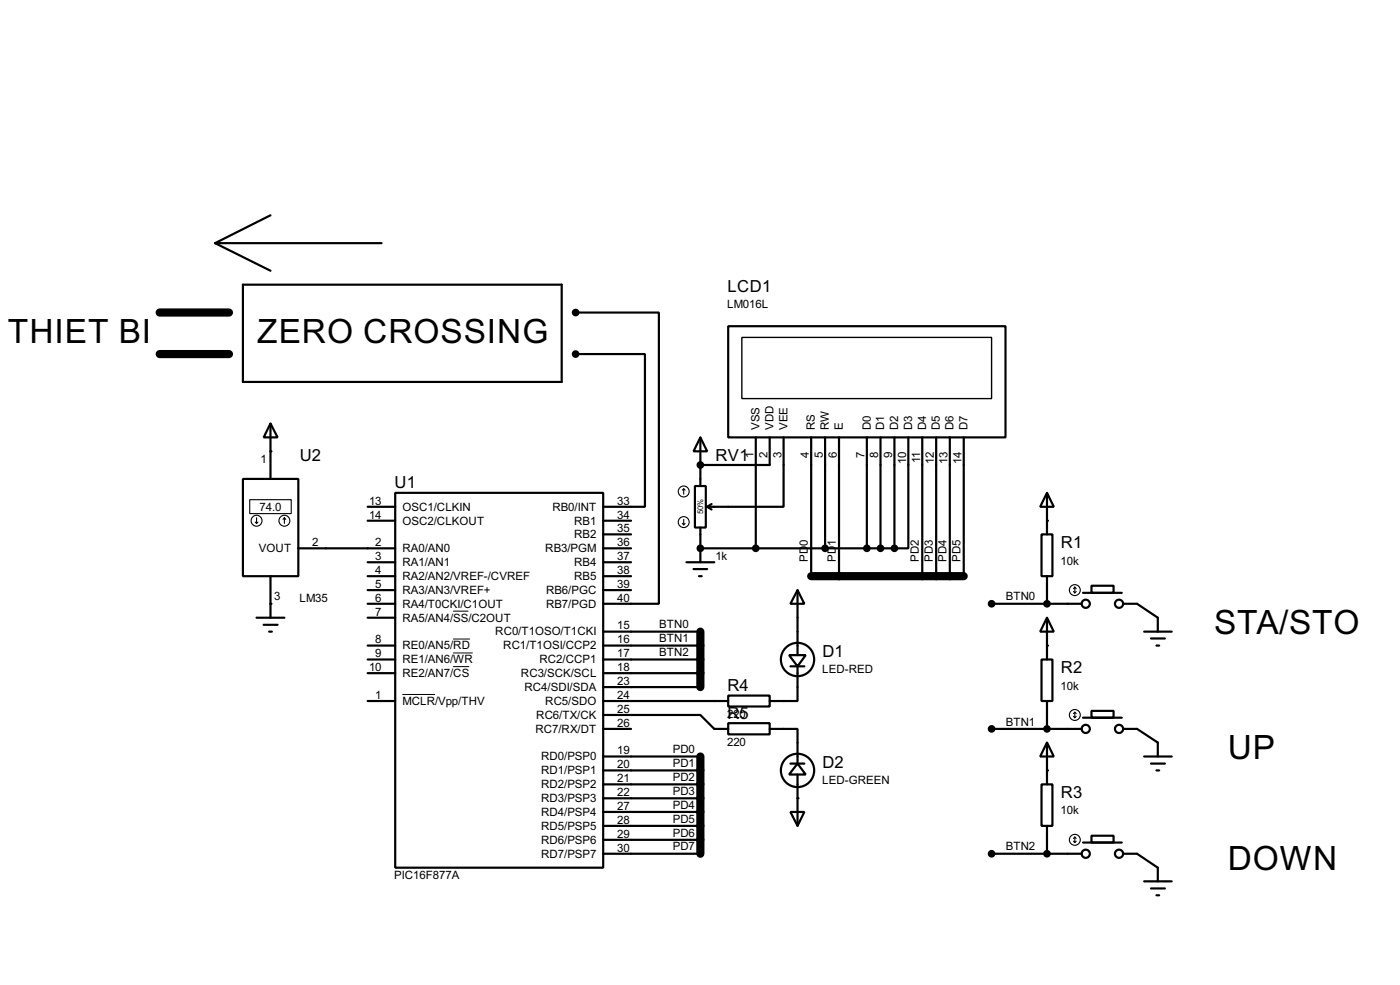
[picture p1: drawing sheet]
<svg xmlns="http://www.w3.org/2000/svg" width="256mm" height="180mm" viewBox="0 0 256 180" stroke-linecap="round" stroke-linejoin="round" font-family="sans-serif">
<path d="M29.3 57.2h12.7M29.3 64.8h12.7M128.3 115.6v10.2M148.6 105.5h28M128.3 138.5v17.8" fill="none" stroke="#000" stroke-width="1.5"/>
<g fill="none" stroke="#000" stroke-width=".4">
<path d="M49.6 39.4l-10.2 5.1M39.4 44.5h30.5M39.4 44.5l10.2 5.1M44.5 52.1h58.4v17.8h-58.4zM105.5 57.2h15.2v53.3h-10.2M133.4 59.7h50.8v20.4h-50.8zM49.6 77.5l1.3 2.6h-2.6zM49.6 77.5v10.2M105.5 64.8h12.7v28h-7.7M44.5 87.7h10.2v17.8h-10.2zM67.4 92.8h5M67.4 95.3h5"/>
<path d="M72.4 90.2h38.1v68.6h-38.1zM110.5 95.3h5.1M110.5 97.8h5.1M127.3 89h2v7.6h-2zM128.3 80.1l1.3 2.5h-2.5zM128.3 80.1v8.9M128.3 96.6v6.3M129.6 92.8l.8 .5M130.4 92.3l-.8 .5M138.5 80.1v20.3M141 80.1v5h-12.7M143.6 80.1v12.7h-14"/>
<path d="M148.6 80.1v25.4M151.2 80.1v20.3M153.7 80.1v25.4M158.8 80.1v20.3M161.3 80.1v20.3M163.9 80.1v20.3M166.4 80.1v20.3h-2.5M169 80.1v25.4M171.5 80.1v25.4M174 80.1v25.4M176.6 80.1v25.4M190.8 97.8h2v7.7h-2z"/>
<path d="M191.8 90.2l1.3 2.6h-2.5zM191.8 90.2v7.6M47 113.1h5.1M48.3 114.4h2.6M49.3 115.6h.5M49.6 105.5v7.6M54.7 100.4h17.7M67.4 110.5h5M67.4 118.2h5M67.4 102.9h5M67.4 105.5h5M67.4 113.1h5"/>
<path d="M67.4 108h5M110.5 100.4h5.1M110.5 115.6h17.8M110.5 118.2h17.8M110.5 102.9h5.1M110.5 105.5h5.1M110.5 108h5.1M125.8 102.9h5.1M127.1 104.2h2.5M128.1 105.5h.5M128.3 100.4h35.6M144.6 119.9h3l-1.5 2.1z"/>
<path d="M146.1 108l1.3 2.5h-2.6zM146.1 108v11.9M181.7 110.5h16.5M191.8 113.1l1.3 2.5h-2.5zM191.8 105.5v5M191.8 113.1v7.6M198.4 108.5h7.1M200 107.2h4v1.3h-4zM205.8 110.5h2.5l3.8 2.6v2.5M209.6 115.6h5.1M210.9 116.9h2.5M211.9 118.2h.5"/>
<path d="M67.4 123.2h5M67.4 120.7h5M67.4 128.3h5M110.5 130.9h17.8l2.6 2.5h2.5M110.5 133.4h5.1M110.5 123.2h17.8M110.5 120.7h17.8M110.5 125.8h17.8M110.5 138.5h17.8M110.5 128.3h22.9M133.4 127.3h7.6v2h-7.6zM133.4 132.4h7.6v2h-7.6z"/>
<path d="M141 133.4h5.1v6.4M144.8 139.8h2.6M144.8 122h2.6M146.1 139.8l1.5 2h-3zM146.1 122v6.3h-5.1M181.7 133.4h16.5M190.8 120.7h2v7.6h-2zM191.8 135.9l1.3 2.6h-2.5zM191.8 128.3v5.1M191.8 135.9v7.7M198.4 131.4h7.1M200 130.1h4v1.3h-4z"/>
<path d="M205.8 133.4h2.5l3.8 2.5v2.6M209.6 138.5h5.1M210.9 139.8h2.5M110.5 156.3h17.8M110.5 141h17.8M110.5 143.6h17.8M110.5 146.1h17.8M110.5 148.6h17.8M110.5 151.2h17.8M110.5 153.7h17.8M144.8 148.6h2.6l-1.3 2.6zM146.1 141.8v9.4"/>
<path d="M181.7 156.3h16.5M190.8 143.6h2v7.6h-2zM191.8 151.2v5.1M198.4 154.2h7.1M200 153h4v1.2h-4zM205.8 156.3h2.5l3.8 2.5v2.5M211.9 141h.5M209.6 161.3h5.1M210.9 162.6h2.5M211.9 163.9h.5"/>
<circle cx="198.9" cy="110.5" r=".75"/>
<circle cx="205" cy="110.5" r=".75"/>
<circle cx="146.1" cy="120.7" r="3.1"/>
<circle cx="198.9" cy="133.4" r=".75"/>
<circle cx="205" cy="133.4" r=".75"/>
<circle cx="146.1" cy="141" r="3.1"/>
<circle cx="198.9" cy="156.3" r=".75"/>
<circle cx="205" cy="156.3" r=".75"/>
</g>
<g fill="#000">
<circle cx="49.6" cy="82.6" r=".2"/>
<circle cx="128.3" cy="85.1" r=".2"/>
<circle cx="191.8" cy="95.3" r=".2"/>
<circle cx="49.6" cy="110.5" r=".2"/>
<circle cx="128.3" cy="100.4" r=".2"/>
<circle cx="191.8" cy="118.2" r=".2"/>
<circle cx="146.1" cy="146.1" r=".2"/>
<circle cx="191.8" cy="141" r=".2"/>
</g>
<path d="M83 111.9h2.8M83 117h3.1M83 119.5h3.6M73.7 127.1h6M83 122h3" fill="none" stroke="#000" stroke-width=".18"/>
<path d="M135.9 61.8h45.8v11.2h-45.8z" fill="none" stroke="#000" stroke-width=".25"/>
<g fill="none" stroke="#000" stroke-width=".2">
<path d="M45.8 91.5h7.6v2.5h-7.6zM46.8 95.6l.2 .2M47 94.8v1M47.3 95.6l-.3 .2M52.1 94.8l-.2 .3M52.1 94.8l.3 .3M52.1 94.8v1M125 95.8l.3 .3M125.3 89.5l-.3 .2M125.3 89.5l.2 .2M125.3 89.5v1M125.3 95.1v1"/>
<path d="M125.5 95.8l-.2 .3M196.7 108.3l.2 .2M196.9 107.5v1M196.9 107.5l.3 .3M196.9 107.5l-.2 .3M197.2 108.3l-.3 .2M196.7 131.1l.2 .3M196.9 130.4v1M196.9 130.4l.3 .2M196.9 130.4l-.2 .2M197.2 131.1l-.3 .3M196.7 154l.2 .2"/>
<path d="M196.9 153.2v1M196.9 153.2l.3 .3M196.9 153.2l-.2 .3M197.2 154l-.3 .2"/>
<circle cx="47" cy="95.3" r="1"/>
<circle cx="52.1" cy="95.3" r="1"/>
<circle cx="125.2" cy="90" r="1"/>
<circle cx="125.2" cy="95.6" r="1"/>
<circle cx="196.9" cy="108" r="1"/>
<circle cx="196.9" cy="130.9" r="1"/>
<circle cx="196.9" cy="153.7" r="1"/>
</g>
<g fill="#000" stroke="#000" stroke-width=".4">
<circle cx="105.4" cy="57.2" r=".5"/>
<circle cx="105.4" cy="64.8" r=".5"/>
<circle cx="128.3" cy="85.1" r=".5"/>
<circle cx="128.3" cy="100.4" r=".5"/>
<circle cx="138.4" cy="100.4" r=".5"/>
<circle cx="151.1" cy="100.4" r=".5"/>
<circle cx="158.8" cy="100.4" r=".5"/>
<circle cx="161.3" cy="100.4" r=".5"/>
<circle cx="163.8" cy="100.4" r=".5"/>
<circle cx="181.6" cy="110.5" r=".5"/>
<circle cx="191.8" cy="110.5" r=".5"/>
<circle cx="181.6" cy="133.4" r=".5"/>
<circle cx="191.8" cy="133.4" r=".5"/>
<circle cx="181.6" cy="156.3" r=".5"/>
<circle cx="191.8" cy="156.3" r=".5"/>
</g>
<g font-size="6.9">
<text x="1.4" y="62.7">THIET BI</text>
<text x="47.1" y="62.7">ZERO CROSSING</text>
<text x="222.4" y="116">STA/STO</text>
<text x="224.9" y="138.9">UP</text>
<text x="224.9" y="159.2">DOWN</text>
</g>
<g font-size="3.4">
<text x="133.3" y="53.4">LCD1</text>
<text x="54.9" y="84.3">U2</text>
<text x="72.3" y="89.4">U1</text>
<text x="131.1" y="84.3">RV1</text>
<text x="194.4" y="100.4">R1</text>
<text x="150.7" y="120.2">D1</text>
<text x="194.4" y="123.3">R2</text>
<text x="133.3" y="126.5">R4</text>
<text x="133.3" y="131.6">R5</text>
<text x="150.7" y="140.5">D2</text>
<text x="194.4" y="146.1">R3</text>
</g>
<g font-size="2.4">
<text x="133.2" y="56.4">LM016L</text>
<text x="138.1" y="83.8" transform="rotate(-90 138.1 83.8)">1</text>
<text x="139.2" y="78.7" transform="rotate(-90 139.2 78.7)">VSS</text>
<text x="140.6" y="83.7" transform="rotate(-90 140.6 83.7)">2</text>
<text x="141.7" y="78.7" transform="rotate(-90 141.7 78.7)">VDD</text>
<text x="143.2" y="83.8" transform="rotate(-90 143.2 83.8)">3</text>
<text x="144.3" y="78.7" transform="rotate(-90 144.3 78.7)">VEE</text>
<text x="148.2" y="83.8" transform="rotate(-90 148.2 83.8)">4</text>
<text x="149.3" y="78.7" transform="rotate(-90 149.3 78.7)">RS</text>
<text x="150.8" y="83.8" transform="rotate(-90 150.8 83.8)">5</text>
<text x="151.9" y="78.7" transform="rotate(-90 151.9 78.7)">RW</text>
<text x="153.3" y="83.7" transform="rotate(-90 153.3 83.7)">6</text>
<text x="154.4" y="78.7" transform="rotate(-90 154.4 78.7)">E</text>
<text x="158.4" y="83.8" transform="rotate(-90 158.4 83.8)">7</text>
<text x="159.5" y="78.7" transform="rotate(-90 159.5 78.7)">D0</text>
<text x="160.9" y="83.8" transform="rotate(-90 160.9 83.8)">8</text>
<text x="162" y="78.7" transform="rotate(-90 162 78.7)">D1</text>
<text x="163.5" y="83.8" transform="rotate(-90 163.5 83.8)">9</text>
<text x="164.6" y="78.7" transform="rotate(-90 164.6 78.7)">D2</text>
<text x="167.1" y="78.7" transform="rotate(-90 167.1 78.7)">D3</text>
<text x="169.7" y="78.7" transform="rotate(-90 169.7 78.7)">D4</text>
<text x="172.2" y="78.7" transform="rotate(-90 172.2 78.7)">D5</text>
<text x="174.7" y="78.7" transform="rotate(-90 174.7 78.7)">D6</text>
<text x="177.3" y="78.7" transform="rotate(-90 177.3 78.7)">D7</text>
<text x="47.8" y="84.7">1</text>
<text x="166" y="84.9" transform="rotate(-90 166 84.9)">10</text>
<text x="168.6" y="84.8" transform="rotate(-90 168.6 84.8)">11</text>
<text x="171.1" y="84.9" transform="rotate(-90 171.1 84.9)">12</text>
<text x="173.6" y="84.9" transform="rotate(-90 173.6 84.9)">13</text>
<text x="176.2" y="84.9" transform="rotate(-90 176.2 84.9)">14</text>
<text x="47.6" y="93.5">74.0</text>
<text x="67.6" y="92.4">13</text>
<text x="67.6" y="94.9">14</text>
<text x="73.7" y="93.5">OSC1/CLKIN</text>
<text x="101.2" y="93.5">RB0/INT</text>
<text x="113.1" y="94.9">34</text>
<text x="113.1" y="92.4">33</text>
<text x="47.4" y="101.1">VOUT</text>
<text x="57.2" y="100">2</text>
<text x="68.8" y="100">2</text>
<text x="73.7" y="101.1">RA0/AN0</text>
<text x="73.7" y="96">OSC2/CLKOUT</text>
<text x="99.9" y="101.1">RB3/PGM</text>
<text x="105.2" y="98.5">RB2</text>
<text x="105.2" y="96">RB1</text>
<text x="113.1" y="100">36</text>
<text x="113.1" y="97.4">35</text>
<text x="148" y="100" transform="rotate(-90 148 100)">0</text>
<text x="153.1" y="100" transform="rotate(-90 153.1 100)">1</text>
<text x="68.8" y="102.5">3</text>
<text x="68.8" y="105.1">4</text>
<text x="68.8" y="107.6">5</text>
<text x="73.7" y="103.6">RA1/AN1</text>
<text x="73.7" y="106.2">RA2/AN2/VREF-/CVREF</text>
<text x="105.2" y="106.2">RB5</text>
<text x="105.2" y="103.6">RB4</text>
<text x="113.1" y="107.6">39</text>
<text x="113.1" y="105.1">38</text>
<text x="113.1" y="102.5">37</text>
<text x="131.1" y="102.5">1k</text>
<text x="148" y="102.9" transform="rotate(-90 148 102.9)">PD</text>
<text x="153.1" y="102.9" transform="rotate(-90 153.1 102.9)">PD</text>
<text x="168.4" y="102.9" transform="rotate(-90 168.4 102.9)">PD2</text>
<text x="170.9" y="102.9" transform="rotate(-90 170.9 102.9)">PD3</text>
<text x="173.4" y="102.9" transform="rotate(-90 173.4 102.9)">PD4</text>
<text x="176" y="102.9" transform="rotate(-90 176 102.9)">PD5</text>
<text x="194.3" y="103.4">10k</text>
<text x="50.2" y="109.9">3</text>
<text x="54.9" y="110.1">LM35</text>
<text x="68.8" y="110.1">6</text>
<text x="68.8" y="112.7">7</text>
<text x="73.7" y="111.2">RA4/T0CKI/C1OUT</text>
<text x="73.7" y="113.8">RA5/AN4/SS/C2OUT</text>
<text x="73.7" y="108.7">RA3/AN3/VREF+</text>
<text x="100" y="111.2">RB7/PGD</text>
<text x="100" y="108.7">RB6/PGC</text>
<text x="113.1" y="110.1">40</text>
<text x="184.2" y="109.9">BTN0</text>
<text x="68.8" y="117.8">8</text>
<text x="73.7" y="118.9">RE0/AN5/RD</text>
<text x="90.7" y="116.3">RC0/T1OSO/T1CKI</text>
<text x="92.2" y="118.9">RC1/T1OSI/CCP2</text>
<text x="113.1" y="117.8">16</text>
<text x="113.1" y="115.2">15</text>
<text x="120.7" y="115">BTN0</text>
<text x="120.7" y="117.6">BTN1</text>
<text x="67.6" y="122.8">10</text>
<text x="68.8" y="120.3">9</text>
<text x="73.7" y="121.4">RE1/AN6/WR</text>
<text x="73.7" y="123.9">RE2/AN7/CS</text>
<text x="95.4" y="123.9">RC3/SCK/SCL</text>
<text x="98.8" y="121.4">RC2/CCP1</text>
<text x="113.1" y="120.3">17</text>
<text x="113.1" y="122.8">18</text>
<text x="113.1" y="125.4">23</text>
<text x="120.7" y="120.1">BTN2</text>
<text x="150.6" y="123.2">LED-RED</text>
<text x="68.8" y="127.9">1</text>
<text x="73.7" y="129">MCLR/Vpp/THV</text>
<text x="96.1" y="126.5">RC4/SDI/SDA</text>
<text x="98.2" y="131.6">RC6/TX/CK</text>
<text x="99.9" y="129">RC5/SDO</text>
<text x="113.1" y="130.5">25</text>
<text x="113.1" y="127.9">24</text>
<text x="133.2" y="131.4">220</text>
<text x="194.3" y="126.2">10k</text>
<text x="98.1" y="134.1">RC7/RX/DT</text>
<text x="113.1" y="133">26</text>
<text x="123.2" y="137.9">PD0</text>
<text x="133.2" y="136.5">220</text>
<text x="184.2" y="132.8">BTN1</text>
<text x="99.1" y="139.2">RD0/PSP0</text>
<text x="99.1" y="141.7">RD1/PSP1</text>
<text x="113.1" y="138.1">19</text>
<text x="113.1" y="140.6">20</text>
<text x="113.1" y="143.2">21</text>
<text x="123.2" y="140.4">PD1</text>
<text x="123.2" y="143">PD2</text>
<text x="150.6" y="143.5">LED-GREEN</text>
<text x="99.1" y="149.3">RD4/PSP4</text>
<text x="99.1" y="146.8">RD3/PSP3</text>
<text x="99.1" y="144.3">RD2/PSP2</text>
<text x="113.1" y="148.2">27</text>
<text x="113.1" y="145.7">22</text>
<text x="123.2" y="145.5">PD3</text>
<text x="123.2" y="148">PD4</text>
<text x="194.3" y="149.1">10k</text>
<text x="99.1" y="154.4">RD6/PSP6</text>
<text x="99.1" y="151.9">RD5/PSP5</text>
<text x="113.1" y="155.9">30</text>
<text x="113.1" y="153.3">29</text>
<text x="113.1" y="150.8">28</text>
<text x="123.2" y="155.7">PD7</text>
<text x="123.2" y="150.6">PD5</text>
<text x="123.2" y="153.1">PD6</text>
<text x="184.2" y="155.7">BTN2</text>
<text x="72.2" y="160.9">PIC16F877A</text>
<text x="99.1" y="157">RD7/PSP7</text>
</g>
<text font-size="1.6" x="128.8" y="94.1" transform="rotate(-90 128.8 94.1)">50%</text>
</svg>
